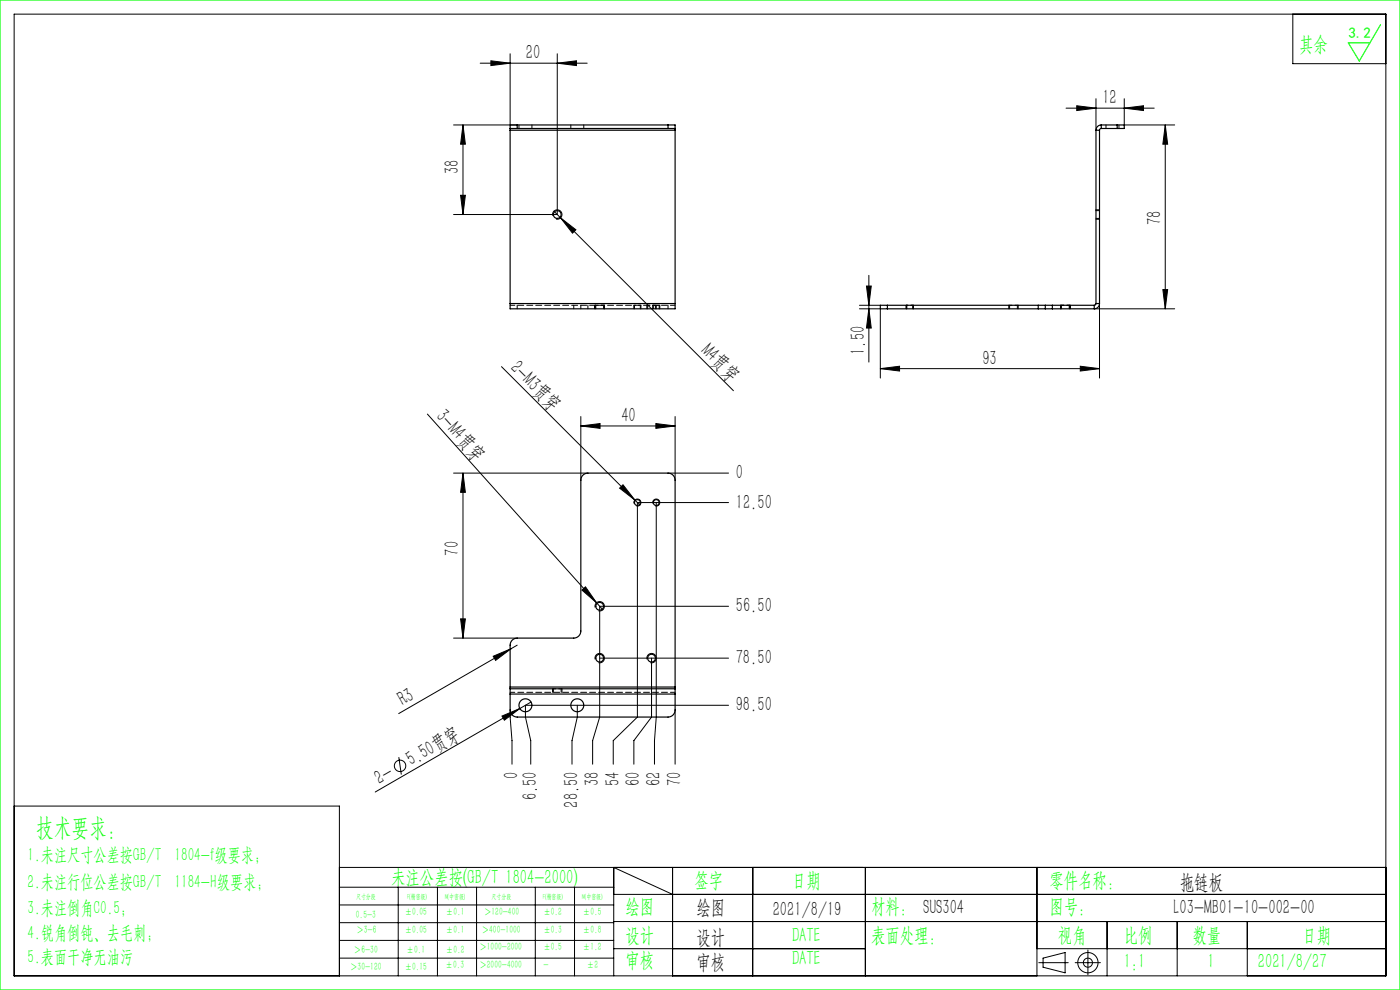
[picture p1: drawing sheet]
<svg xmlns="http://www.w3.org/2000/svg" width="297mm" height="210mm" viewBox="0 0 297 210" stroke-linecap="round" stroke-linejoin="round" font-family="sans-serif">
<g fill="none" stroke="#000" stroke-width=".21">
<path d="M3 3h291v204h-291zM101.9 13.4h22.7M104.1 12.9l4.1 .5-4.1 .5zM108.2 11.4v15.1M118.2 13.4l4.1-.5v1zM118.2 11.4v34.1h-22M274.3 3v10.5h19.7M96.2 26.5h13.5M98.2 26.5l.5 4.1h-1zM98.2 26.5v19M226.2 22.9h18.7M228.4 22.4l4.1 .5-4.1 .5z"/>
<path d="M232.5 20.9v6.7M238.5 22.9l4.1-.5v1zM238.5 20.9v5.6h10.7M247.2 26.5l.5 4.1h-1zM247.2 26.5v39M97.7 41.4h1l-.5 4.1zM117.3 45.8a1 1 0 0 1 .8-1.3 1 1 0 0 1 1.1 1.1 1 1 0 0 1-1.2 .9M117.5 44.8l38.1 38.1M118.9 46.2l3.3 2.5-.7 .8zM184.3 58.4v18.4M232.5 46.5h.8M232.5 44.5h.8"/>
<path d="M106.4 77.8l28.3 28.3M126.2 64.8v.7M128.2 64.8v.7M134.5 64.8v.7M136 64.8v.7M137.2 64.8v.7M138.5 64.8v.7M139.2 64.8v.7M140 64.8v.7M182.3 65.5h4.5v14.7M182.3 64.8h4.5M183.8 60.7h1l-.5 4.1z"/>
<path d="M184.3 65.5l.5 4.1h-1zM186.8 78.2l4-.5v1zM186.8 78.2h46.5M192.3 64.8v.7M193.8 64.8v.7M214 64.8v.7M216 64.8v.7M225 64.8v.7M227 64.8v.7M229.2 77.7l4.1 .5-4.1 .5zM232.1 65.5h17.1M233.3 64.4v15.8"/>
<path d="M246.7 61.4h1l-.5 4.1zM90.7 87.8l37.2 41.5M123.2 90.4l4.1-.6v1.1zM123.2 88.4v13.5M123.2 90.4h20M139.1 89.8l4.1 .6-4.1 .5zM143.2 88.4v13.5M96.2 100.4h28.5M98.2 100.4l.5 4h-1zM98.2 100.4v35M132.2 102.8l2.5 3.3-3.3-2.6zM134.5 106.8a.75 .75 0 0 1 .7-.9 .75 .75 0 0 1 .8 .8 .75 .75 0 0 1-1 .6"/>
<path d="M134.7 106.1l1 1M138.5 106.8a.75 .75 0 0 1 .7-.9 .75 .75 0 0 1 .8 .8 .75 .75 0 0 1-1 .6M139.2 106.6v45.5l-.4 5v5M141.7 100.4h12.9M154.6 106.6h-19.4v45.5l-5.1 5v5M96.2 135.4h13.5M97.7 131.3h1l-.5 4.1zM104.6 139.2l3.8-1.6-3.3 2.5zM109.7 136.9l-25.1 14.5M123.4 125.2l.8-.7 2.4 3.4zM126.3 139.9a1 1 0 0 1 .8-1.3 1 1 0 0 1 1.1 1.1 1 1 0 0 1-1.2 .9M126.3 128.9a1 1 0 0 1 .8-1.3 1 1 0 0 1 1.1 1.1 1 1 0 0 1-1.2 .9"/>
<path d="M127.2 139.6h27.4M137.3 139.9a1 1 0 0 1 .8-1.3 1 1 0 0 1 1.1 1.1 1 1 0 0 1-1.2 .9M138.2 139.6v12.5l-3.7 5v5M154.6 128.6h-27.4v23.5l-1.5 5v5M106.5 151.9l3.8-1.6-3.3 2.5zM108.2 150.6l.4 6.5v5M110.3 150.3l-30.7 17.7M112.7 148.9l-2.4 1.4M117.2 146.1v.8M119.2 146.1v.8M122.5 149.6v2.5l-1.2 5v5M143.2 150.6v11.5"/>
<path d="M154.6 149.6h-43.1v2.5l1.1 5v5M3 171h69v36M84.6 160.6l.5 3.7M72 184h222M72 188.2h58.2M72 192h58.2M72 195.7h58.2M72 199.5h58.2M84.5 188.2v18.8M92.8 188.2v18.8M101.1 188.2v18.8M113.6 188.2v18.8"/>
<path d="M121.9 188.2v18.8M130.2 189.7h163.8M130.2 195.5h163.8M142.7 189.7l-12.5-5.7v23M142.7 184v23M159.7 184v23M183.6 184v23M220 184v23M234.9 195.5v11.5M249.7 195.5v11.5M264.6 195.5v11.5M72 203.2h58.2"/>
<path d="M130.2 201.2h53.4M220 201.2h74M220.4 204.2h6.2M221.3 203.2l4.7-1.1v4.3l-4.7-1.2zM228.1 204.2h5.3M230.8 201.5v5.3"/>
<circle cx="84.9" cy="162.5" r="1.21"/>
<circle cx="230.8" cy="204.2" r="2.15"/>
<circle cx="230.8" cy="204.2" r=".96"/>
</g>
<path d="M0 0h297v210h-297zM292.9 5.2l-4.5 7.7-2.4-3.8h4.6" fill="none" stroke="#0f0" stroke-width=".25"/>
<path d="M136 64.8h-1.5M140 64.8h-1.5M193.8 64.8h-1.5" fill="none" stroke="#000" stroke-width=".21" stroke-dasharray="1.3 .6" stroke-dashoffset=".8"/>
<path d="M128.2 64.8h-2M139.2 64.8h-2M216 64.8h-2M227 64.8h-2M119.2 146.1h-2" fill="none" stroke="#000" stroke-width=".21" stroke-dasharray="1.3 .6" stroke-dashoffset=".6"/>
<path d="M232.5 44.5v.2" fill="none" stroke="#000" stroke-width=".21" stroke-dasharray="1.3 .6"/>
<g fill="#000">
<path d="M118.9 46.2l3.3 2.5-.7 .8zM132.2 102.8l2.5 3.3-3.3-2.6zM104.6 139.2l3.8-1.6-3.3 2.5zM123.4 125.2l.8-.7 2.4 3.4zM106.5 151.9l3.8-1.6-3.3 2.5z"/>
<path d="M104.1 12.9l4.1 .5-4.1 .5zM118.2 13.4l4.1-.5v1z"/>
<path d="M97.7 41.4h1l-.5 4.1zM98.2 26.5l.5 4.1h-1zM184.3 65.5l.5 4.1h-1zM183.8 60.7h1l-.5 4.1zM246.7 61.4h1l-.5 4.1zM247.2 26.5l.5 4.1h-1z"/>
<path d="M186.8 78.2l4-.5v1zM229.2 77.7l4.1 .5-4.1 .5zM228.4 22.4l4.1 .5-4.1 .5zM238.5 22.9l4.1-.5v1z"/>
<path d="M123.2 90.4l4.1-.6v1.1zM139.1 89.8l4.1 .6-4.1 .5z"/>
<path d="M98.2 100.4l.5 4h-1zM97.7 131.3h1l-.5 4.1z"/>
</g>
<g fill="none" stroke="#000" stroke-width=".25">
<path d="M108.2 27.3h1.5M108.2 27.3v.3M108.2 27.6v36.8M108.2 27.6h35M109.7 26.5h-1.5v.8M109.7 26.5v.8M109.7 26.5h32M109.7 27.3h32M141.7 26.5h1.5v.8M141.7 27.3h1.5M141.7 26.5v.8M143.2 27.3v.3"/>
<path d="M143.2 27.6v36.8M232.5 27.6h.8M232.5 27.6v36.8M233.3 27.6v36.8M233.6 27.3l-.2 .1-.1 .2M233.6 26.5a1.12 1.12 0 0 0-1.1 1.1M233.6 26.5h3.4M233.6 27.3h3.4M233.6 26.5v.8M237 26.5h1.5v.8h-1.5M237 26.5v.8M108.2 64.4v1.1h35v-1.1"/>
<path d="M108.2 64.4h35M188.3 64.8h-1.5v.7h1.5M188.3 65.5h32M188.3 64.8h32M188.3 64.8v.7M220.3 64.8h1.5M220.3 65.5h1.5M220.3 64.8v.7M221.8 64.8h1.5M221.8 65.5h1.5M221.8 64.8v.7M223.3 65.5h8.8"/>
<path d="M223.3 64.8v.7M223.3 64.8h8.8M232.1 64.8v.7M232.5 64.4l-.1 .2-.3 .2M232.5 64.4h.8M233.3 64.4a1.12 1.12 0 0 1-1.2 1.1M108.2 146.1v1.1M108.2 147.2v3.4a1.5 1.5 0 0 0 1.5 1.5h32a1.5 1.5 0 0 0 1.5-1.5v-3.4M108.2 145.7v.4M108.2 145.7v-8.8a1.5 1.5 0 0 1 1.5-1.5h12a1.5 1.5 0 0 0 1.5-1.5v-32a1.5 1.5 0 0 1 1.5-1.5h17a1.5 1.5 0 0 1 1.5 1.5v43.8M108.2 146.1h35M108.2 147.2h35"/>
<path d="M108.2 145.7h35M143.2 146.1v1.1M143.2 145.7v.4"/>
<circle cx="118.2" cy="45.5" r=".82"/>
<circle cx="135.2" cy="106.6" r=".62"/>
<circle cx="139.2" cy="106.6" r=".62"/>
<circle cx="127.2" cy="128.6" r=".82"/>
<circle cx="127.2" cy="139.6" r=".82"/>
<circle cx="138.2" cy="139.6" r=".82"/>
<circle cx="111.5" cy="149.6" r="1.38"/>
<circle cx="122.5" cy="149.6" r="1.38"/>
</g>
<path d="M143.2 64.8h-35M108.2 146.9h35" fill="none" stroke="#000" stroke-width=".21" stroke-dasharray="1.3 .6" stroke-dashoffset=".3"/>
<g fill="none" stroke="#000" stroke-width=".21" stroke-dasharray="1.3 .6" stroke-dashoffset=".4">
<path d="M110.1 26.5v.8M112.8 27.3v-.8M121.1 26.5v.8M123.8 27.3v-.8M234.6 26.5v.8M237.4 27.3v-.8M232.5 46.3h.8M233.3 44.7h-.8M109.7 65.5v-.7M121.7 64.8v.7M123.2 65.5v-.7M124.7 65.5v-.7"/>
<path d="M126.4 64.8v.7M128 65.5v-.7M134.6 64.8v.7M135.8 65.5v-.7M137.4 64.8v.7M138.6 64.8v.7M139 65.5v-.7M139.8 65.5v-.7M141.7 64.8v.7M192.4 64.8v.7M193.6 65.5v-.7M214.2 64.8v.7"/>
<path d="M215.8 65.5v-.7M225.2 64.8v.7M226.8 65.5v-.7M117.4 146.1v.8M119 146.9v-.8"/>
</g>
<text font-size="5.4" fill="#0f0" x="7.7" y="177.2">技术要求：</text>
<g font-size="4.4" fill="#0f0">
<text x="275.6" y="10.8">其余</text>
<text x="83" y="187.5">未注公差按(GB/T 1804-2000)</text>
<text x="147.3" y="188">签字</text>
<text x="168" y="188">日期</text>
<text x="222.6" y="188">零件名称：</text>
<text x="132.7" y="193.6">绘图</text>
<text x="184.8" y="193.6">材料： SUS304</text>
<text x="222.6" y="193.6">图号：</text>
<text x="132.7" y="199.8">设计</text>
<text x="168" y="199.8">DATE</text>
<text x="184.8" y="199.8">表面处理：</text>
<text x="224.4" y="199.8">视角</text>
<text x="238.4" y="199.8">比例</text>
<text x="253" y="199.8">数量</text>
<text x="276.3" y="199.8">日期</text>
<text x="132.7" y="205.1">审核</text>
<text x="168" y="204.6">DATE</text>
<text x="238.4" y="205.3">1:1</text>
<text x="256.2" y="205.3">1</text>
<text x="266.9" y="205.3">2021/8/27</text>
</g>
<g font-size="4.4">
<text x="111.6" y="12.5">20</text>
<text x="233.9" y="22.1">12</text>
<text x="97.3" y="36.9" transform="rotate(-90 97.3 36.9)">38</text>
<text x="246.3" y="47.7" transform="rotate(-90 246.3 47.7)">78</text>
<text x="148.6" y="74.6" transform="rotate(45 148.6 74.6)">M4贯穿</text>
<text x="183.5" y="75.3" transform="rotate(-90 183.5 75.3)">1.50</text>
<text x="208.4" y="77.3">93</text>
<text x="108.1" y="78.2" transform="rotate(45 108.1 78.2)">2-M3贯穿</text>
<text x="92.3" y="88.4" transform="rotate(48 92.3 88.4)">3-M4贯穿</text>
<text x="131.8" y="89.5">40</text>
<text x="156.1" y="101.6">0</text>
<text x="156.1" y="107.9">12.50</text>
<text x="97.3" y="117.9" transform="rotate(-90 97.3 117.9)">70</text>
<text x="156.1" y="129.9">56.50</text>
<text x="156.1" y="140.9">78.50</text>
<text x="85.5" y="149.9" transform="rotate(-30 85.5 149.9)">R3</text>
<text x="156.1" y="150.9">98.50</text>
<text x="80.5" y="166.5" transform="rotate(-30 80.5 166.5)">2-</text>
<text x="87.3" y="162.6" transform="rotate(-30 87.3 162.6)">5.50贯穿</text>
<text x="109.9" y="165.2" transform="rotate(-90 109.9 165.2)">0</text>
<text x="127" y="166.7" transform="rotate(-90 127 166.7)">38</text>
<text x="131.4" y="166.7" transform="rotate(-90 131.4 166.7)">54</text>
<text x="135.8" y="166.7" transform="rotate(-90 135.8 166.7)">60</text>
<text x="140.1" y="166.7" transform="rotate(-90 140.1 166.7)">62</text>
<text x="144.5" y="166.7" transform="rotate(-90 144.5 166.7)">70</text>
<text x="113.9" y="169.8" transform="rotate(-90 113.9 169.8)">6.50</text>
<text x="122.6" y="171.3" transform="rotate(-90 122.6 171.3)">28.50</text>
<text x="250.3" y="188.6">拖链板</text>
<text x="147.8" y="194">绘图</text>
<text x="163.9" y="194.3">2021/8/19</text>
<text x="249" y="194">L03-MB01-10-002-00</text>
<text x="147.8" y="200.2">设计</text>
<text x="147.8" y="205.5">审核</text>
</g>
<g font-size="4" fill="#0f0">
<text x="5.9" y="182.6">1.未注尺寸公差按GB/T 1804-f级要求；</text>
<text x="5.9" y="188.4">2.未注行位公差按GB/T 1184-H级要求；</text>
<text x="5.9" y="193.9">3.未注倒角C0.5；</text>
<text x="5.9" y="199.2">4.锐角倒钝、去毛刺；</text>
<text x="5.9" y="204.2">5.表面干净无油污</text>
</g>
<text font-size="3.2" fill="#0f0" x="286.1" y="8">3.2</text>
<g font-size="2.3" fill="#0f0">
<text x="75.5" y="194.7">0.5-3</text>
<text x="75.6" y="198">＞3-6</text>
<text x="85.9" y="194.2">±0.05</text>
<text x="85.9" y="198">±0.05</text>
<text x="94.6" y="194.2">±0.1</text>
<text x="94.6" y="198">±0.1</text>
<text x="102.2" y="198">＞400-1000</text>
<text x="102.7" y="194.2">＞120-400</text>
<text x="115.3" y="194.2">±0.2</text>
<text x="115.3" y="198">±0.3</text>
<text x="123.7" y="194.2">±0.5</text>
<text x="123.7" y="198">±0.8</text>
<text x="75.1" y="202.2">＞6-30</text>
<text x="86.3" y="202.2">±0.1</text>
<text x="94.6" y="202.2">±0.2</text>
<text x="101.7" y="201.6">＞1000-2000</text>
<text x="115.3" y="201.6">±0.5</text>
<text x="123.7" y="201.6">±1.2</text>
<text x="74.3" y="205.8">＞30-120</text>
<text x="85.9" y="205.8">±0.15</text>
<text x="94.5" y="205.4">±0.3</text>
<text x="101.7" y="205.4">＞2000-4000</text>
<text x="115.3" y="205.4">-</text>
<text x="124.5" y="205.4">±2</text>
</g>
<g font-size="1.5" fill="#0f0">
<text x="75.5" y="190.6">尺寸分段</text>
<text x="86.4" y="190.6">F(精密级)</text>
<text x="94.4" y="190.6">M(中密级)</text>
<text x="104.3" y="190.6">尺寸分段</text>
<text x="115.2" y="190.6">F(精密级)</text>
<text x="123.5" y="190.6">M(中密级)</text>
</g>
</svg>
